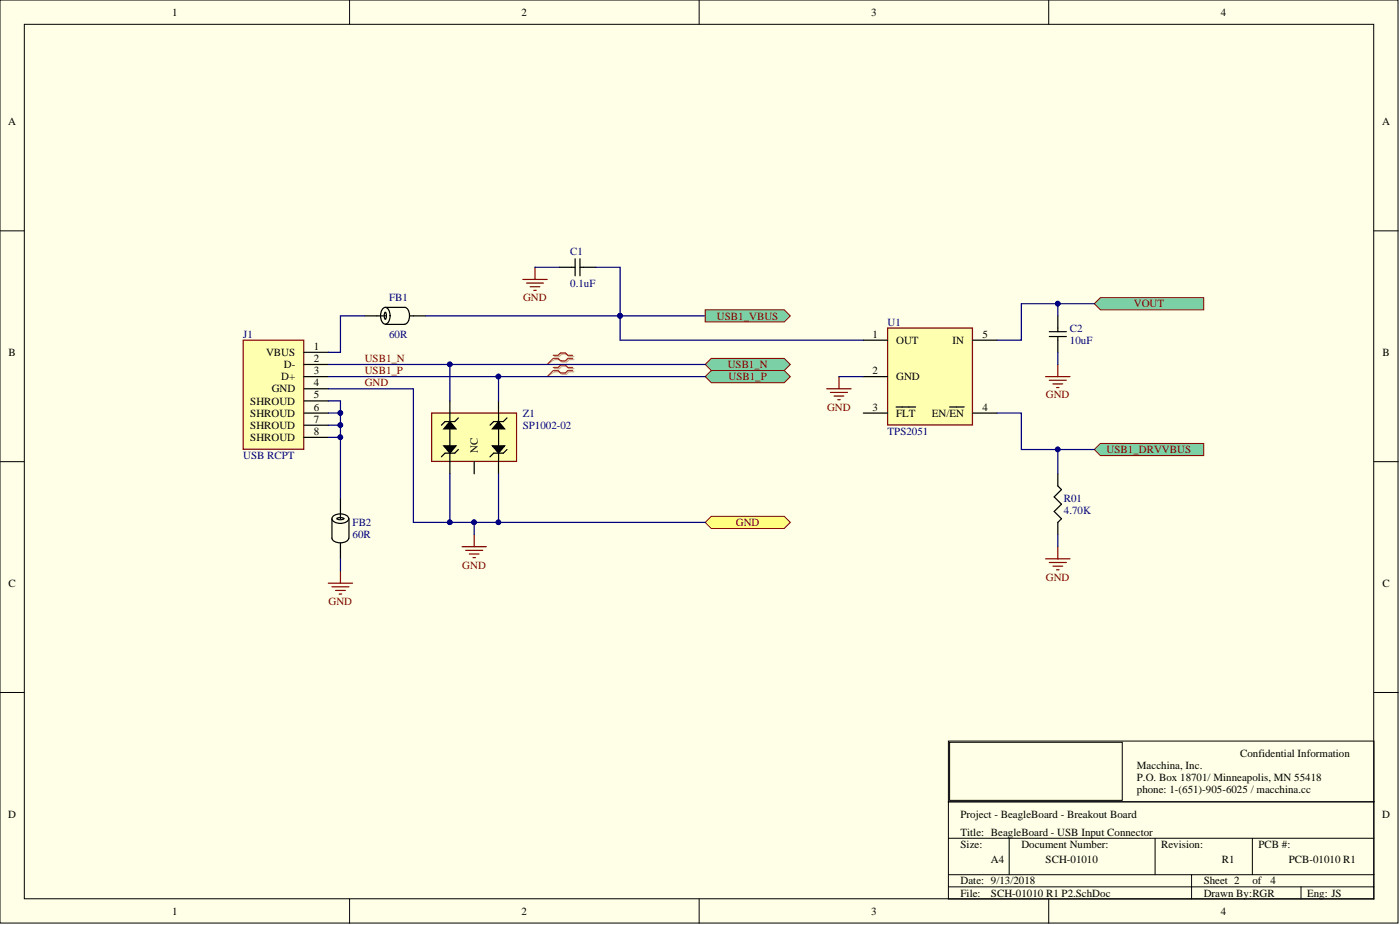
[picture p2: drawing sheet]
<svg xmlns="http://www.w3.org/2000/svg" width="292mm" height="193mm" viewBox="0 0 292 193" stroke-linecap="round" stroke-linejoin="round" font-family="sans-serif">
<g fill="#ffffe8" stroke="#000" stroke-width=".21">
<path d="M0 0h291.7v192.6h-291.7z"/>
<path d="M5.1 5.1h281.5v182.4h-281.5z"/>
</g>
<g fill="none" stroke="#000" stroke-width=".21">
<path d="M72.9 0v5.1M145.9 0v5.1M218.8 0v5.1M0 48.2h5.1M286.7 48.2h5M0 96.3h5.1M286.7 96.3h5M0 144.5h5.1M197.9 154.6h88.8v12.7h-88.8zM198.1 154.9h36.1v12.1h-36.1zM286.7 144.5h5M197.9 167.3h88.8v20.2h-88.8z"/>
<path d="M197.9 174.9h88.8M210.6 174.9v7.6M241 174.9v7.6M261.3 174.9v7.6M72.9 187.5v5.1M145.9 187.5v5.1M197.9 182.5h88.8M197.9 185h88.8M218.8 187.5v5.1M248.6 182.5v5M271.4 185v2.5"/>
</g>
<g fill="none" stroke="#800000" stroke-width=".25">
<path d="M109.1 58.3h5.1M109.8 59.1h3.6M110.6 59.8h2M111.6 55.8v2.5M111.4 60.6h.5M71 119.1v2.6M96.4 114.1h5.1M97.2 114.8h3.5M97.9 115.6h2.1M98.7 116.3h.5M98.9 111.5v2.6M68.5 121.7h5.1"/>
<path d="M69.3 122.4h3.5M70 123.2h2M70.8 123.9h.5"/>
</g>
<path d="M116.7 55.8h3.3M120 54v3.5M121 55.8h3.3M121 54v3.5" fill="none" stroke="#000" stroke-width=".25"/>
<path d="M50.7 71h12.7v22.7h-12.7z" fill="#ffffb0" stroke="#800000" stroke-width=".25"/>
<path d="M63.4 73.5h5.1M63.4 76h5.1M63.4 78.6h5.1M63.4 83.6h5.1M63.4 81.1h5.1M63.4 86.2h5.1M63.4 88.7h5.1M63.4 91.2h5.1" fill="none" stroke="#000" stroke-width=".25"/>
<g fill="#7cd0a6" stroke="#800000" stroke-width=".21">
<path d="M147.1 76l1.3-1.2h15.2l1.3 1.2-1.3 1.3h-15.2z" fill-rule="evenodd"/>
<path d="M147.1 78.6l1.3-1.3h15.2l1.3 1.3-1.3 1.2h-15.2z" fill-rule="evenodd"/>
</g>
<path d="M147.1 109l1.3-1.3h15.2l1.3 1.3-1.3 1.2h-15.2z" fill-rule="evenodd" fill="#ffff80" stroke="#800000" stroke-width=".21"/>
<path d="M90.1 86.2h17.7v10.1h-17.7z" fill="#ffffb0" stroke="#800000" stroke-width=".25"/>
<g fill="none" stroke="#000" stroke-width=".25">
<path d="M76.1 65.9h4.3M79.8 64.5a.67 .67 0 0 1 1.2 0 2.49 2.49 0 0 1-.3 3 .81 .81 0 0 1-1.1-.6 2.75 2.75 0 0 1 .2-2.4zM80.3 65.2l.1-.1 .2 .4v.7l-.2 .4-.2-.4zM80.4 64.1h4.1a1.96 1.96 0 0 1 .8 2.8l-.5 .6-.3 .1M80.4 67.7h4.1M85.5 65.9h3.3M92.6 93h2.5l-1.2 1.5zM93.9 87.9l1.2 1.6h-2.5zM93.9 83.6v15.2M95.6 87.2l-.7 .7h-2.1l-.7 .8M95.6 93.8l-.7 .7h-2.1l-.7 .8M98.9 96.3v2.5"/>
<path d="M102.7 93h2.6l-1.3 1.5zM104 87.9l1.3 1.6h-2.6zM104 83.6v15.2M105.8 87.2l-.8 .7h-2l-.8 .8M105.8 93.8l-.8 .7h-2l-.8 .8M69.3 108.2v4.1a1.99 1.99 0 0 0 2.7 .7l.7-.4 .1-.3M69.6 107.6a2.5 2.5 0 0 1 3.1 .3 .81 .81 0 0 1-.7 1.1 2.42 2.42 0 0 1-2.7-.5v-.3zM70.4 108.1l1-.1 .3 .2-.3 .2h-.8l-.3-.2zM71 103.9v4.3M71 113.3v3.3M72.8 108.2v4.1"/>
</g>
<path d="M92.6 93h2.5l-1.2 1.5zM93.9 87.9l1.2 1.6h-2.5zM102.7 93h2.6l-1.3 1.5zM104 87.9l1.3 1.6h-2.6z" fill="#000"/>
<path d="M115.7 74.4h1l.5-.5h1l.5 .5h1M115.7 75h1l.5 .5h1l.5-.5h1M115.7 76.9h1l.5-.5h1l.5 .5h1M115.7 77.6h1l.5 .5h1l.5-.5h1" fill="none" stroke="#d0a394" stroke-width=".25"/>
<path d="M115.7 75l-1.5 1M115.7 77.6l-1.5 1" fill="none" stroke="#d0a394" stroke-width=".21"/>
<path d="M115.4 74.1h1l.5-.5h1.1l.5 .5h1M115.4 74.8h1l.5 .5h1.1l.5-.5h1M115.4 76.7h1l.5-.5h1.1l.5 .5h1M115.4 77.3h1l.5 .5h1.1l.5-.5h1" fill="none" stroke="#f00" stroke-width=".25"/>
<path d="M115.4 74.8l-1.2 1.2M115.4 77.3l-1.2 1.3" fill="none" stroke="#f00" stroke-width=".21"/>
<path d="M68.5 78.6h78.6M76.1 65.9h-5.1v7.6h-2.5M93.9 76v7.6M104 78.6v5M147.1 65.9h-17.7v5.1M68.5 88.7h2.5M68.5 91.2h2.5M68.5 86.2h2.5M71 116.6v2.5M98.9 109v2.5" fill="none" stroke="#000080" stroke-width=".25"/>
<g fill="#000080" stroke="#000080" stroke-width=".21">
<circle cx="104" cy="78.5" r=".48"/>
<circle cx="129.4" cy="65.9" r=".48"/>
<circle cx="71" cy="88.7" r=".48"/>
<circle cx="71" cy="91.2" r=".48"/>
<circle cx="71" cy="86.1" r=".48"/>
<circle cx="98.9" cy="109" r=".48"/>
<circle cx="93.8" cy="76" r=".48"/>
</g>
<path d="M185.2 68.4h17.7v20.3h-17.7z" fill="#ffffb0" stroke="#800000" stroke-width=".25"/>
<path d="M180.1 71h5.1M180.1 78.6h5.1M202.9 71h5.1M180.1 86.2h5.1M187 84.9h4.1M198.1 84.9h3.1M202.9 86.2h5.1" fill="none" stroke="#000" stroke-width=".25"/>
<path d="M175 78.6v2.5M172.5 81.1h5.1M173.3 81.9h3.5M174 82.6h2.1M174.8 83.4h.5" fill="none" stroke="#800000" stroke-width=".25"/>
<path d="M129.4 71h50.7M175 78.6h5.1" fill="none" stroke="#000080" stroke-width=".25"/>
<path d="M228.3 93.8l1.3-1.3h21.5v2.5h-21.5z" fill-rule="evenodd" fill="#7cd0a6" stroke="#800000" stroke-width=".21"/>
<path d="M208 86.2h5.1v7.6h15.2M220.7 93.8v5M220.7 111.5v2.6" fill="none" stroke="#000080" stroke-width=".25"/>
<circle cx="220.7" cy="93.8" r=".48" fill="#000080" stroke="#000080" stroke-width=".21"/>
<path d="M220.7 98.8v2.6l.8 .7-1.6 1.6 1.6 1.5-1.6 1.5 1.6 1.5-.8 .8v2.5" fill="none" stroke="#000" stroke-width=".25"/>
<path d="M218.2 116.6h5M218.9 117.3h3.6M219.7 118.1h2M220.5 118.9h.5M220.7 114.1v2.5" fill="none" stroke="#800000" stroke-width=".25"/>
<path d="M228.3 63.4l1.3-1.3h21.5v2.5h-21.5z" fill-rule="evenodd" fill="#7cd0a6" stroke="#800000" stroke-width=".21"/>
<path d="M111.6 55.8h5.1M88.8 65.9h40.6M220.7 63.4v2.5M220.7 73.5v2.5M228.3 63.4h-15.2v7.6h-5.1" fill="none" stroke="#000080" stroke-width=".25"/>
<g fill="#000080" stroke="#000080" stroke-width=".21">
<circle cx="220.7" cy="63.3" r=".48"/>
<circle cx="129.4" cy="65.9" r=".48"/>
</g>
<path d="M218.9 70.2h3.6M218.9 69.2h3.6M220.7 65.9v3.3M220.7 70.2v3.3" fill="none" stroke="#000" stroke-width=".25"/>
<path d="M218.2 78.6h5M218.9 79.3h3.6M220.7 76v2.6M219.7 80.1h2M220.5 80.9h.5" fill="none" stroke="#800000" stroke-width=".25"/>
<path d="M147.1 64.6h16.5l1.3 1.3-1.3 1.3h-16.5z" fill-rule="evenodd" fill="#7cd0a6" stroke="#800000" stroke-width=".21"/>
<path d="M124.3 55.8h5.1v10.1M68.5 76h78.6M68.5 83.6h2.5v20.3M68.5 81.1h17.8v27.9h60.8M93.9 98.8v10.2M104 98.8v10.2" fill="none" stroke="#000080" stroke-width=".25"/>
<g fill="#000080" stroke="#000080" stroke-width=".21">
<circle cx="129.4" cy="65.9" r=".48"/>
<circle cx="71" cy="86.1" r=".48"/>
<circle cx="71" cy="88.7" r=".48"/>
<circle cx="71" cy="91.2" r=".48"/>
<circle cx="93.8" cy="76" r=".48"/>
<circle cx="93.8" cy="109" r=".48"/>
<circle cx="98.9" cy="109" r=".48"/>
<circle cx="104" cy="109" r=".48"/>
</g>
<g font-size="2.3">
<text x="35.9" y="3.3">1</text>
<text x="108.8" y="3.3">2</text>
<text x="181.8" y="3.3">3</text>
<text x="254.7" y="3.3">4</text>
<text x="1.7" y="26.1">A</text>
<text x="288.4" y="26.1">A</text>
<text x="182" y="70.5">1</text>
<text x="187" y="71.7">OUT</text>
<text x="198.8" y="71.7">IN</text>
<text x="205" y="70.5">5</text>
<text x="1.8" y="74.3">B</text>
<text x="55.5" y="74.3">VBUS</text>
<text x="59.2" y="76.8">D-</text>
<text x="65.5" y="73">1</text>
<text x="65.5" y="75.5">2</text>
<text x="288.4" y="74.3">B</text>
<text x="56.7" y="81.9">GND</text>
<text x="58.7" y="79.3">D+</text>
<text x="65.5" y="83.1">5</text>
<text x="65.5" y="78.1">3</text>
<text x="65.5" y="80.6">4</text>
<text x="182" y="78.1">2</text>
<text x="187" y="79.3">GND</text>
<text x="52.2" y="84.4">SHROUD</text>
<text x="52.2" y="86.9">SHROUD</text>
<text x="52.2" y="89.5">SHROUD</text>
<text x="65.5" y="85.7">6</text>
<text x="65.5" y="88.2">7</text>
<text x="182" y="85.7">3</text>
<text x="187" y="86.9">FLT</text>
<text x="194.5" y="86.9">EN/EN</text>
<text x="205" y="85.7">4</text>
<text x="52.2" y="92">SHROUD</text>
<text x="65.5" y="90.7">8</text>
<text x="99.7" y="94.5" transform="rotate(-90 99.7 94.5)">NC</text>
<text x="1.8" y="122.4">C</text>
<text x="288.4" y="122.4">C</text>
<text x="237.2" y="160.4">Macchina, Inc.</text>
<text x="258.8" y="157.9">Confidential Information</text>
<text x="237.2" y="165.5">phone: 1-(651)-905-6025 / macchina.cc</text>
<text x="237.2" y="163">P.O. Box 18701/ Minneapolis, MN 55418</text>
<text x="1.7" y="170.6">D</text>
<text x="200.4" y="170.6">Project - BeagleBoard - Breakout Board</text>
<text x="288.4" y="170.6">D</text>
<text x="200.4" y="174.4">Title: BeagleBoard - USB Input Connector</text>
<text x="200.4" y="176.9">Size:</text>
<text x="206.8" y="179.9">A4</text>
<text x="213.1" y="176.9">Document Number:</text>
<text x="218.2" y="179.9">SCH-01010</text>
<text x="242.3" y="176.9">Revision:</text>
<text x="255" y="179.9">R1</text>
<text x="262.6" y="176.9">PCB #:</text>
<text x="268.9" y="179.9">PCB-01010 R1</text>
<text x="200.4" y="184.5">Date: 9/13/2018</text>
<text x="251.1" y="184.5">Sheet 2</text>
<text x="261.3" y="184.5">of</text>
<text x="265.1" y="184.5">4</text>
<text x="35.9" y="190.8">1</text>
<text x="108.8" y="190.8">2</text>
<text x="181.8" y="190.8">3</text>
<text x="200.4" y="187">File:</text>
<text x="206.8" y="187">SCH-01010 R1 P2.SchDoc</text>
<text x="251.1" y="187">Drawn By:RGR</text>
<text x="254.7" y="190.8">4</text>
<text x="272.7" y="187">Eng: JS</text>
</g>
<g font-size="2.3" fill="#000080">
<text x="119" y="53.2">C1</text>
<text x="119" y="59.8">0.1uF</text>
<text x="81.2" y="62.9">FB1</text>
<text x="50.7" y="70.5">J1</text>
<text x="81.2" y="70.5">60R</text>
<text x="185.2" y="67.9">U1</text>
<text x="223.2" y="69.2">C2</text>
<text x="223.2" y="71.7">10uF</text>
<text x="109.1" y="86.9">Z1</text>
<text x="109.1" y="89.5">SP1002-02</text>
<text x="50.7" y="95.8">USB RCPT</text>
<text x="185.2" y="90.7">TPS2051</text>
<text x="222" y="104.7">R01</text>
<text x="222" y="107.2">4.70K</text>
<text x="73.6" y="109.7">FB2</text>
<text x="73.6" y="112.3">60R</text>
</g>
<g font-size="2.3" fill="#800000">
<text x="109.1" y="62.9">GND</text>
<text x="236.6" y="64.1">VOUT</text>
<text x="149.6" y="66.7">USB1_VBUS</text>
<text x="76.1" y="75.5">USB1_N</text>
<text x="151.8" y="76.8">USB1_N</text>
<text x="76.1" y="78.1">USB1_P</text>
<text x="76.1" y="80.6">GND</text>
<text x="152" y="79.3">USB1_P</text>
<text x="218.2" y="83.1">GND</text>
<text x="172.5" y="85.7">GND</text>
<text x="230.9" y="94.5">USB1_DRVVBUS</text>
<text x="153.5" y="109.7">GND</text>
<text x="96.4" y="118.6">GND</text>
<text x="218.2" y="121.1">GND</text>
<text x="68.5" y="126.2">GND</text>
</g>
</svg>
